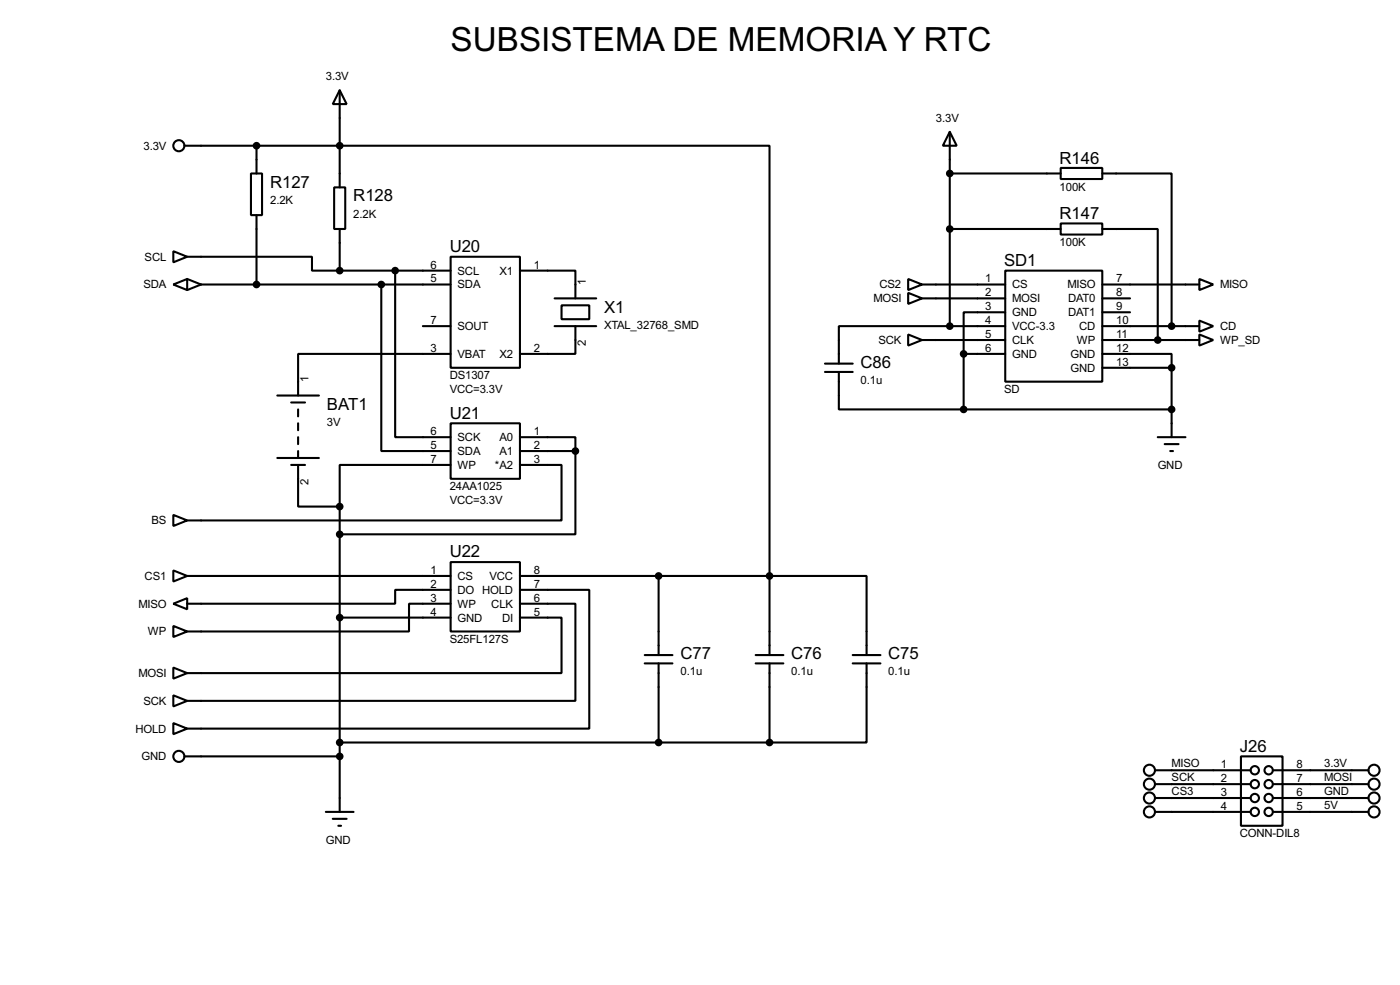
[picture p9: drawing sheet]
<svg xmlns="http://www.w3.org/2000/svg" width="256mm" height="180mm" viewBox="0 0 256 180" stroke-linecap="round" stroke-linejoin="round" font-family="sans-serif">
<g fill="none" stroke="#000" stroke-width=".38">
<path d="M62.2 16.5l1.3 2.5h-2.5zM62.2 16.5v17.8M33.8 26.7h107.2v78.7M46 31.7h2v7.7h-2zM47 26.7v5M47 39.4v12.7M61.2 34.3h2v7.6h-2zM174 24.1l1.3 2.6h-2.6zM174 24.1v35.6M174 31.7h20.3M194.3 30.7h7.6v2.1h-7.6zM201.9 31.7h12.7v28"/>
<path d="M31.7 52.1l2.6-1v2zM31.7 46l2.6 1-2.6 1zM34.3 47h22.8v2.5h5.1M34.3 51.1l2.5 1M36.8 52.1h45.7M36.8 52.1l-2.5 1M62.2 49.5h20.3M62.2 41.9v7.6M69.8 52.1v30.4h12.7M72.4 49.5v30.5h10.1M77.5 59.7h5M82.5 47h12.7v20.3h-12.7z"/>
<path d="M95.2 49.5h10.2v5.1M101.6 54.6h7.6M101.6 59.7h7.6M102.9 55.9h5v2.5h-5zM105.4 59.7v5.1h-10.2M166.4 51.1l2.5 1-2.5 1zM166.4 53.6l2.5 1-2.5 1zM168.9 52.1h15.2M168.9 54.6h15.2M174 59.7h-20.3v6.8M174 59.7h10.1M174 41.9h20.3"/>
<path d="M184.1 49.5h17.8v20.3h-17.8zM184.1 57.1h-7.6v7.7M194.3 40.9h7.6v2h-7.6zM201.9 41.9h10.2v20.3M201.9 52.1h17.8M201.9 54.6h5.1M201.9 59.7h17.8M201.9 57.1h5.1M219.7 51.1l2.5 1-2.5 1zM219.7 58.7l2.5 1-2.5 1zM50.8 72.4h7.6M53.3 73.7h2.6"/>
<path d="M54.6 74.9v1.3M54.6 77.5v1.2M82.5 77.5h12.7v10.1h-12.7zM82.5 64.8h-27.9v7.6M151.1 68.1h5.1M151.1 66.5h5.1M153.7 68.1v6.8h22.8M166.4 61.2l2.5 1-2.5 1zM168.9 62.2h15.2M176.5 64.8h7.6M176.5 74.9h38.1M176.5 64.8v10.1"/>
<path d="M201.9 64.8h12.7v2.5M201.9 62.2h17.8M201.9 67.3h12.7M214.6 67.3v12.7M219.7 61.2l2.5 1-2.5 1zM31.7 94.2l2.6 1-2.6 1.1zM50.8 83.8h7.6M53.3 85.1h2.6M54.6 85.1v7.6h7.6M54.6 80v1.3M54.6 82.5v1.3M62.2 92.7v55.9"/>
<path d="M82.5 85.1h-20.3v7.6M95.2 80h10.2v2.5M95.2 85.1h7.7v10.1h-68.6M95.2 82.5h10.2M105.4 82.5v15.3h-43.2M212.1 80h5.1M213.4 81.3h2.5M214.4 82.5h.5M31.7 114.6l2.6 1-2.6 1zM31.7 104.4l2.6 1-2.6 1zM31.7 110.5l2.6-1v2zM34.3 105.4h48.2"/>
<path d="M62.2 113h20.3M82.5 102.9h12.7v12.7h-12.7zM82.5 110.5h-7.6v5.1h-40.6M82.5 107.9h-10.1v2.6h-38.1M95.2 113h7.7v10.2h-68.6M95.2 110.5h10.2v17.8h-71.1M95.2 107.9h12.7v25.4h-73.6M95.2 105.4h45.8M118.1 119.9h5.1M120.6 105.4v14.5M138.4 119.9h5.1M141 105.4h17.7v14.5"/>
<path d="M141 105.4v14.5M156.2 119.9h5.1M31.7 122.2l2.6 1-2.6 1zM31.7 127.3l2.6 1-2.6 1zM31.7 132.3l2.6 1-2.6 1.1zM33.8 138.4h28.4M62.2 135.9h78.8M118.1 121.4h5.1M120.6 121.4v14.5M138.4 121.4h5.1M141 121.4v14.5M156.2 121.4h5.1"/>
<path d="M158.7 121.4v14.5h-17.7M227.3 138.4h7.6v12.7h-7.6zM59.7 148.6h5.1M61 149.9h2.5M62 151.1h.5M211.6 141h17.5M211.6 143.5h17.5M211.6 146h17.5M211.6 148.6h17.5M233.2 141h17.5M233.2 143.5h17.5M233.2 146h17.5"/>
<path d="M233.2 148.6h17.5"/>
<circle cx="32.8" cy="26.7" r="1.02"/>
<circle cx="32.8" cy="138.4" r="1.02"/>
<circle cx="210.6" cy="143.5" r="1.02"/>
<circle cx="210.6" cy="141" r="1.02"/>
<circle cx="210.6" cy="148.6" r="1.02"/>
<circle cx="210.6" cy="146.1" r="1.02"/>
<circle cx="229.9" cy="148.6" r=".76"/>
<circle cx="229.9" cy="141" r=".76"/>
<circle cx="229.9" cy="143.5" r=".76"/>
<circle cx="229.9" cy="146.1" r=".76"/>
<circle cx="232.4" cy="141" r=".76"/>
<circle cx="232.4" cy="143.5" r=".76"/>
<circle cx="232.4" cy="146.1" r=".76"/>
<circle cx="232.4" cy="148.6" r=".76"/>
<circle cx="251.7" cy="141" r="1.02"/>
<circle cx="251.7" cy="148.6" r="1.02"/>
<circle cx="251.7" cy="143.5" r="1.02"/>
<circle cx="251.7" cy="146.1" r="1.02"/>
</g>
<g fill="#000" stroke="#000" stroke-width=".38">
<circle cx="47" cy="26.7" r=".51"/>
<circle cx="62.2" cy="26.7" r=".51"/>
<circle cx="174" cy="31.7" r=".51"/>
<circle cx="47" cy="52.1" r=".51"/>
<circle cx="62.2" cy="49.5" r=".51"/>
<circle cx="69.8" cy="52.1" r=".51"/>
<circle cx="72.4" cy="49.5" r=".51"/>
<circle cx="174" cy="41.9" r=".51"/>
<circle cx="174" cy="59.7" r=".51"/>
<circle cx="214.6" cy="59.7" r=".51"/>
<circle cx="176.5" cy="74.9" r=".51"/>
<circle cx="176.5" cy="64.8" r=".51"/>
<circle cx="212.1" cy="62.2" r=".51"/>
<circle cx="214.6" cy="74.9" r=".51"/>
<circle cx="214.6" cy="67.3" r=".51"/>
<circle cx="62.2" cy="92.7" r=".51"/>
<circle cx="62.2" cy="97.8" r=".51"/>
<circle cx="105.4" cy="82.5" r=".51"/>
<circle cx="62.2" cy="113" r=".51"/>
<circle cx="120.6" cy="105.4" r=".51"/>
<circle cx="141" cy="105.4" r=".51"/>
<circle cx="62.2" cy="135.9" r=".51"/>
<circle cx="62.2" cy="138.4" r=".51"/>
<circle cx="120.6" cy="135.9" r=".51"/>
<circle cx="141" cy="135.9" r=".51"/>
</g>
<text font-size="6.8" x="82.5" y="9.3">SUBSISTEMA DE MEMORIA Y RTC</text>
<g font-size="3.4">
<text x="194.1" y="29.9">R146</text>
<text x="49.5" y="34.3">R127</text>
<text x="64.7" y="36.9">R128</text>
<text x="194.1" y="40.1">R147</text>
<text x="82.4" y="46.2">U20</text>
<text x="183.9" y="48.7">SD1</text>
<text x="110.7" y="57.2">X1</text>
<text x="157.6" y="67.4">C86</text>
<text x="59.9" y="75">BAT1</text>
<text x="82.4" y="76.7">U21</text>
<text x="82.4" y="102">U22</text>
<text x="124.7" y="120.6">C77</text>
<text x="144.9" y="120.6">C76</text>
<text x="162.7" y="120.6">C75</text>
<text x="227.1" y="137.6">J26</text>
</g>
<g font-size="2.3">
<text x="59.7" y="14.7">3.3V</text>
<text x="171.4" y="22.3">3.3V</text>
<text x="26.3" y="27.4">3.3V</text>
<text x="194.1" y="34.9">100K</text>
<text x="49.5" y="37.3">2.2K</text>
<text x="64.7" y="39.8">2.2K</text>
<text x="26.5" y="47.7">SCL</text>
<text x="194.1" y="45">100K</text>
<text x="26.3" y="52.8">SDA</text>
<text x="78.9" y="49.1">6</text>
<text x="78.9" y="51.7">5</text>
<text x="83.8" y="50.2">SCL</text>
<text x="83.8" y="52.8">SDA</text>
<text x="91.5" y="50.2">X1</text>
<text x="97.8" y="49.1">1</text>
<text x="107.3" y="52.1" transform="rotate(-90 107.3 52.1)">1</text>
<text x="161.1" y="52.8">CS2</text>
<text x="180.5" y="51.7">1</text>
<text x="185.4" y="52.8">CS</text>
<text x="195.6" y="52.8">MISO</text>
<text x="204.5" y="51.7">7</text>
<text x="223.5" y="52.8">MISO</text>
<text x="78.9" y="59.3">7</text>
<text x="160" y="55.3">MOSI</text>
<text x="180.5" y="54.2">2</text>
<text x="180.5" y="56.8">3</text>
<text x="180.5" y="59.3">4</text>
<text x="185.4" y="55.3">MOSI</text>
<text x="185.4" y="57.9">GND</text>
<text x="195.7" y="55.3">DAT0</text>
<text x="195.7" y="57.9">DAT1</text>
<text x="204.5" y="54.2">8</text>
<text x="204.5" y="56.8">9</text>
<text x="204.5" y="59.3">10</text>
<text x="78.9" y="64.4">3</text>
<text x="83.8" y="65.5">VBAT</text>
<text x="83.8" y="60.4">SOUT</text>
<text x="91.5" y="65.5">X2</text>
<text x="97.8" y="64.4">2</text>
<text x="107.3" y="63.4" transform="rotate(-90 107.3 63.4)">2</text>
<text x="110.7" y="60.2">XTAL_32768_SMD</text>
<text x="160.9" y="62.9">SCK</text>
<text x="180.5" y="61.8">5</text>
<text x="180.5" y="64.4">6</text>
<text x="185.4" y="60.4">VCC-3.3</text>
<text x="185.4" y="62.9">CLK</text>
<text x="185.4" y="65.5">GND</text>
<text x="196.1" y="65.5">GND</text>
<text x="197.3" y="62.9">WP</text>
<text x="197.7" y="60.4">CD</text>
<text x="204.5" y="61.8">11</text>
<text x="204.5" y="64.4">12</text>
<text x="223.5" y="60.4">CD</text>
<text x="223.5" y="62.9">WP_SD</text>
<text x="56.5" y="69.8" transform="rotate(-90 56.5 69.8)">1</text>
<text x="82.4" y="69.4">DS1307</text>
<text x="82.4" y="72">VCC=3.3V</text>
<text x="157.6" y="70.3">0.1u</text>
<text x="183.9" y="72">SD</text>
<text x="196.1" y="68">GND</text>
<text x="204.5" y="66.9">13</text>
<text x="59.9" y="77.9">3V</text>
<text x="78.9" y="79.6">6</text>
<text x="78.9" y="82.2">5</text>
<text x="83.8" y="80.7">SCK</text>
<text x="83.8" y="83.3">SDA</text>
<text x="91.5" y="80.7">A0</text>
<text x="91.5" y="83.3">A1</text>
<text x="97.8" y="79.6">1</text>
<text x="97.8" y="82.2">2</text>
<text x="56.5" y="88.8" transform="rotate(-90 56.5 88.8)">2</text>
<text x="78.9" y="84.7">7</text>
<text x="82.4" y="89.7">24AA1025</text>
<text x="83.8" y="85.8">WP</text>
<text x="90.7" y="85.8">*A2</text>
<text x="97.8" y="84.7">3</text>
<text x="212.1" y="85.8">GND</text>
<text x="27.8" y="96">BS</text>
<text x="82.4" y="92.2">VCC=3.3V</text>
<text x="26.5" y="106.1">CS1</text>
<text x="78.9" y="105">1</text>
<text x="78.9" y="107.6">2</text>
<text x="83.8" y="106.1">CS</text>
<text x="89.7" y="106.1">VCC</text>
<text x="97.8" y="105">8</text>
<text x="97.8" y="107.6">7</text>
<text x="25.4" y="111.2">MISO</text>
<text x="78.9" y="110.1">3</text>
<text x="78.9" y="112.6">4</text>
<text x="83.8" y="108.7">DO HOLD</text>
<text x="83.8" y="111.2">WP</text>
<text x="83.8" y="113.7">GND</text>
<text x="90" y="111.2">CLK</text>
<text x="92" y="113.7">DI</text>
<text x="97.8" y="110.1">6</text>
<text x="97.8" y="112.6">5</text>
<text x="27.1" y="116.3">WP</text>
<text x="82.4" y="117.6">S25FL127S</text>
<text x="25.4" y="123.9">MOSI</text>
<text x="124.7" y="123.6">0.1u</text>
<text x="144.9" y="123.6">0.1u</text>
<text x="162.7" y="123.6">0.1u</text>
<text x="26.3" y="129">SCK</text>
<text x="24.8" y="134.1">HOLD</text>
<text x="26" y="139.1">GND</text>
<text x="214.6" y="140.4">MISO</text>
<text x="214.6" y="142.9">SCK</text>
<text x="223.6" y="140.6">1</text>
<text x="223.6" y="143.1">2</text>
<text x="237.5" y="140.6">8</text>
<text x="237.5" y="143.1">7</text>
<text x="242.6" y="140.4">3.3V</text>
<text x="242.6" y="142.9">MOSI</text>
<text x="214.6" y="145.5">CS3</text>
<text x="223.6" y="145.7">3</text>
<text x="223.6" y="148.2">4</text>
<text x="237.5" y="145.7">6</text>
<text x="237.5" y="148.2">5</text>
<text x="242.6" y="145.5">GND</text>
<text x="242.6" y="148">5V</text>
<text x="59.7" y="154.4">GND</text>
<text x="227.1" y="153.2">CONN-DIL8</text>
</g>
</svg>
